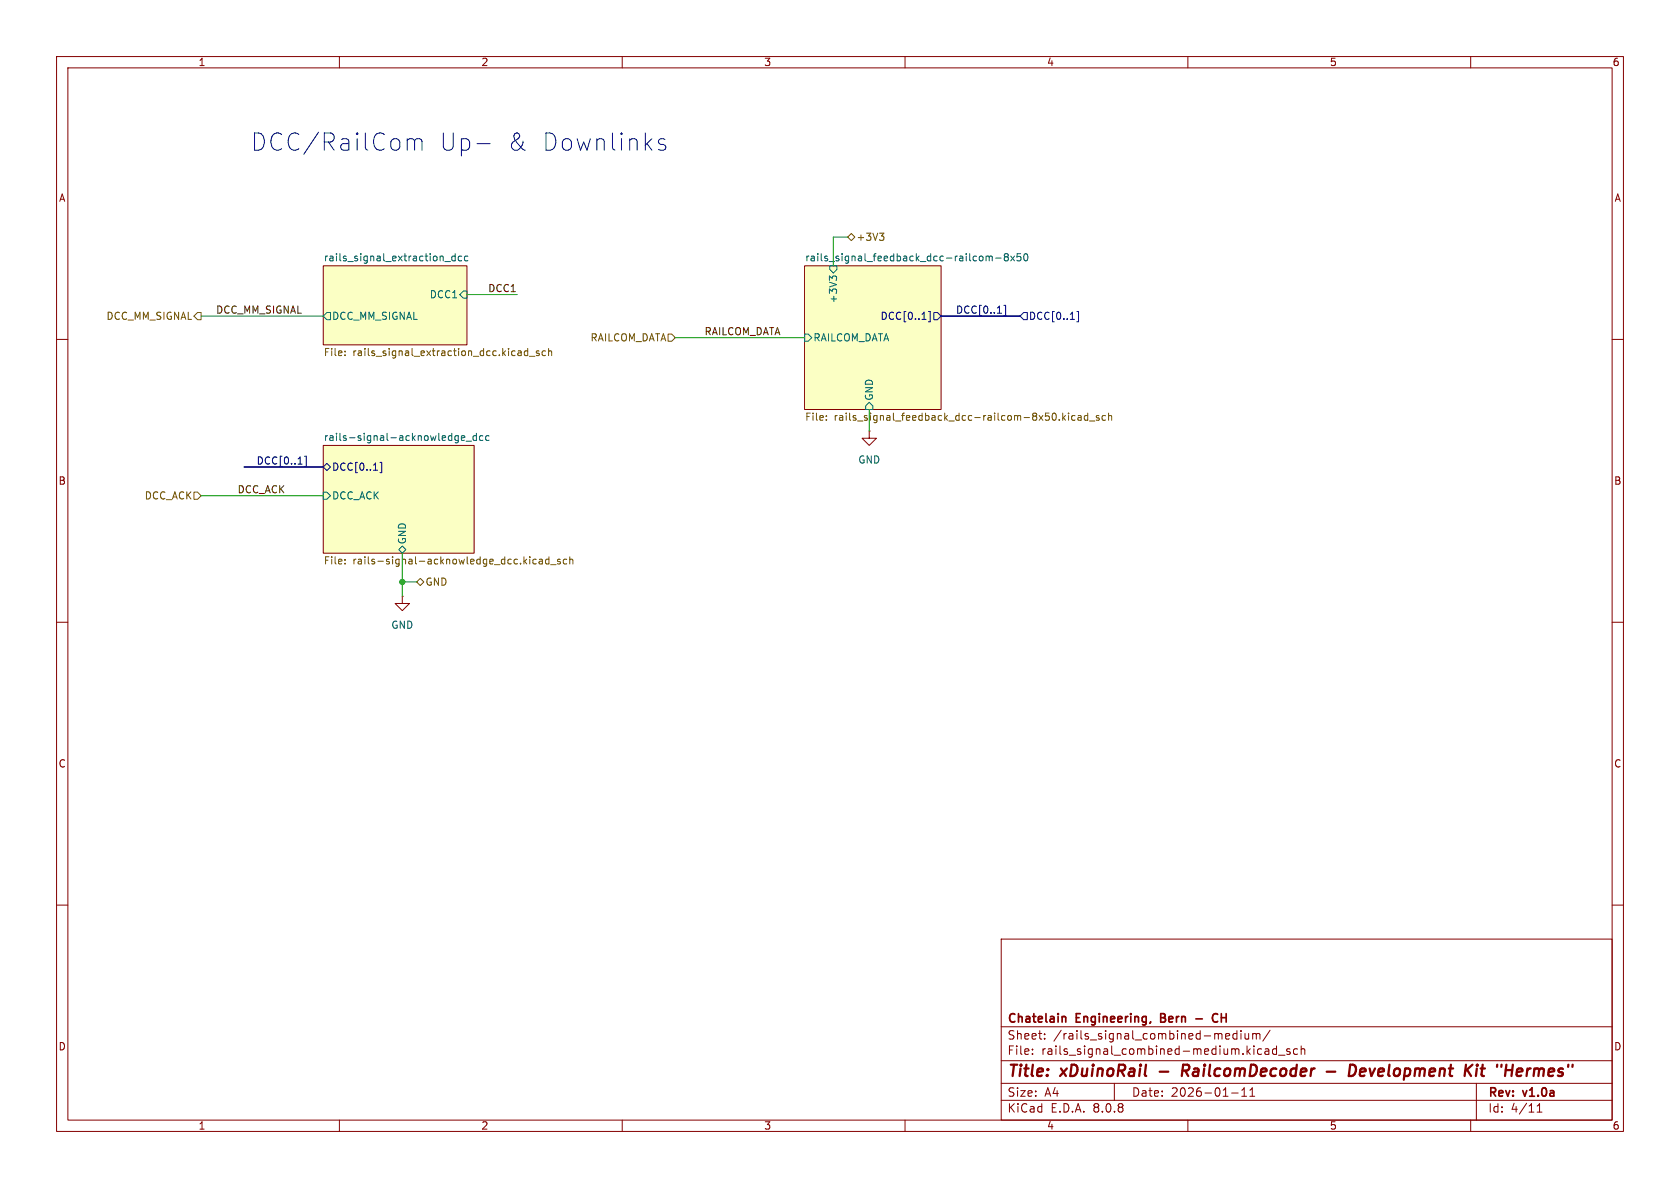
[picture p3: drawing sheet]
(kicad_sch
 (version 20231120)
 (generator "eeschema")
 (generator_version "8.0")
 (paper "A4")
 (title_block
  (title "xDuinoRail - RailcomDecoder - Development Kit \"Hermes\"")
  (date "2026-01-11")
  (rev "v1.0a")
  (company "Chatelain Engineering, Bern - CH"))
 (lib_symbols
  (symbol "power:GND"
   (power)
   (pin_numbers hide)
   (pin_names
    (offset 0) hide) (exclude_from_sim no) (in_bom yes) (on_board yes)
   (property "Reference" "#PWR" (at 0 -6.35 0) (effects (font (size 1.27 1.27)) (hide yes)))
   (property "Value" "GND" (at 0 -3.81 0) (effects (font (size 1.27 1.27))))
   (property "Footprint" "" (at 0 0 0) (effects (font (size 1.27 1.27)) (hide yes)))
   (property "Datasheet" "" (at 0 0 0) (effects (font (size 1.27 1.27)) (hide yes)))
   (property "Description" "Power symbol creates a global label with name \"GND\" , ground" (at 0 0 0) (effects (font (size 1.27 1.27)) (hide yes)))
   (symbol "GND_0_1"
    (polyline (pts (xy 0 0) (xy 0 -1.27) (xy 1.27 -1.27) (xy 0 -2.54) (xy -1.27 -1.27) (xy 0 -1.27)) (stroke (width 0) (type default)) (fill (type none))))
   (symbol "GND_1_1"
    (pin power_in line (at 0 0 270) (length 0) (name "~" (effects (font (size 1.27 1.27)))) (number "1" (effects (font (size 1.27 1.27))))))))
 (junction
  (at 71.12 102.87)
  (diameter 0)
  (color 0 0 0 0))
 (wire
  (pts (xy 153.67 72.39) (xy 153.67 76.2))
  (stroke (width 0) (type default)))
 (wire
  (pts (xy 35.56 55.88) (xy 57.15 55.88))
  (stroke (width 0) (type default)))
 (wire
  (pts (xy 71.12 102.87) (xy 71.12 105.41))
  (stroke (width 0) (type default)))
 (wire
  (pts (xy 82.55 52.07) (xy 91.44 52.07))
  (stroke (width 0) (type default)))
 (bus
  (pts (xy 166.37 55.88) (xy 180.34 55.88))
  (stroke (width 0) (type default)))
 (wire
  (pts (xy 73.66 102.87) (xy 71.12 102.87))
  (stroke (width 0) (type default)))
 (wire
  (pts (xy 71.12 97.79) (xy 71.12 102.87))
  (stroke (width 0) (type default)))
 (wire
  (pts (xy 119.38 59.69) (xy 142.24 59.69))
  (stroke (width 0) (type default)))
 (wire
  (pts (xy 149.86 41.91) (xy 147.32 41.91))
  (stroke (width 0) (type default)))
 (wire
  (pts (xy 35.56 87.63) (xy 57.15 87.63))
  (stroke (width 0) (type default)))
 (bus
  (pts (xy 57.15 82.55) (xy 43.18 82.55))
  (stroke (width 0) (type default)))
 (wire
  (pts (xy 147.32 41.91) (xy 147.32 46.99))
  (stroke (width 0) (type default)))
 (text "DCC/RailCom Up- & Downlinks"
  (exclude_from_sim no)
  (at 81.28 25.4 0)
  (effects (font (size 3.048 3.048))))
 (label "DCC1"
  (at 91.44 52.07 180)
  (effects (font (size 1.27 1.27)) (justify right bottom)))
 (label "RAILCOM_DATA"
  (at 124.46 59.69 0)
  (effects (font (size 1.27 1.27)) (justify left bottom)))
 (label "DCC[0..1]"
  (at 168.91 55.88 0)
  (effects (font (size 1.27 1.27)) (justify left bottom)))
 (label "DCC_MM_SIGNAL"
  (at 38.1 55.88 0)
  (effects (font (size 1.27 1.27)) (justify left bottom)))
 (label "DCC_ACK"
  (at 41.91 87.63 0)
  (effects (font (size 1.27 1.27)) (justify left bottom)))
 (label "DCC[0..1]"
  (at 54.61 82.55 180)
  (effects (font (size 1.27 1.27)) (justify right bottom)))
 (hierarchical_label "RAILCOM_DATA"
  (shape input)
  (at 119.38 59.69 180)
  (effects (font (size 1.27 1.27)) (justify right)))
 (hierarchical_label "+3V3"
  (shape bidirectional)
  (at 149.86 41.91 0)
  (effects (font (size 1.27 1.27)) (justify left)))
 (hierarchical_label "DCC_MM_SIGNAL"
  (shape output)
  (at 35.56 55.88 180)
  (effects (font (size 1.27 1.27)) (justify right)))
 (hierarchical_label "DCC[0..1]"
  (shape input)
  (at 180.34 55.88 0)
  (effects (font (size 1.27 1.27)) (justify left)))
 (hierarchical_label "DCC_ACK"
  (shape input)
  (at 35.56 87.63 180)
  (effects (font (size 1.27 1.27)) (justify right)))
 (hierarchical_label "GND"
  (shape bidirectional)
  (at 73.66 102.87 0)
  (effects (font (size 1.27 1.27)) (justify left)))
 (symbol
  (lib_id "power:GND")
  (at 153.67 76.2 0)
  (unit 1)
  (exclude_from_sim no)
  (in_bom yes)
  (on_board yes)
  (dnp no)
  (fields_autoplaced yes)
  (property "Reference" "#PWR301" (at 153.67 82.55 0) (effects (font (size 1.27 1.27)) (hide yes)))
  (property "Value" "GND" (at 153.67 81.28 0) (effects (font (size 1.27 1.27))))
  (property "Footprint" "" (at 153.67 76.2 0) (effects (font (size 1.27 1.27)) (hide yes)))
  (property "Datasheet" "" (at 153.67 76.2 0) (effects (font (size 1.27 1.27)) (hide yes)))
  (property "Description" "Power symbol creates a global label with name \"GND\" , ground" (at 153.67 76.2 0) (effects (font (size 1.27 1.27)) (hide yes)))
  (pin "1"))
 (symbol
  (lib_id "power:GND")
  (at 71.12 105.41 0)
  (unit 1)
  (exclude_from_sim no)
  (in_bom yes)
  (on_board yes)
  (dnp no)
  (fields_autoplaced yes)
  (property "Reference" "#PWR302" (at 71.12 111.76 0) (effects (font (size 1.27 1.27)) (hide yes)))
  (property "Value" "GND" (at 71.12 110.49 0) (effects (font (size 1.27 1.27))))
  (property "Footprint" "" (at 71.12 105.41 0) (effects (font (size 1.27 1.27)) (hide yes)))
  (property "Datasheet" "" (at 71.12 105.41 0) (effects (font (size 1.27 1.27)) (hide yes)))
  (property "Description" "Power symbol creates a global label with name \"GND\" , ground" (at 71.12 105.41 0) (effects (font (size 1.27 1.27)) (hide yes)))
  (pin "1"))
 (sheet
  (at 57.15 46.99)
  (size 25.4 13.97)
  (fields_autoplaced yes)
  (stroke (width 0.1524) (type solid))
  (fill (color 251 255 196 1.0000))
  (property "Sheetname" "rails_signal_extraction_dcc" (at 57.15 46.2784 0) (effects (font (size 1.27 1.27)) (justify left bottom)))
  (property "Sheetfile" "rails_signal_extraction_dcc.kicad_sch" (at 57.15 61.5446 0) (effects (font (size 1.27 1.27)) (justify left top)))
  (pin "DCC1" input (at 82.55 52.07 0) (effects (font (size 1.27 1.27)) (justify right)))
  (pin "DCC_MM_SIGNAL" output (at 57.15 55.88 180) (effects (font (size 1.27 1.27)) (justify left)))
  (instances (project "" (path ""
    (page "#"))) (project "xDuinoRails-Thor-M" (path ""
    (page "5")))))
 (sheet
  (at 142.24 46.99)
  (size 24.13 25.4)
  (fields_autoplaced yes)
  (stroke (width 0.1524) (type solid))
  (fill (color 251 255 196 1.0000))
  (property "Sheetname" "rails_signal_feedback_dcc-railcom-8x50" (at 142.24 46.2784 0) (effects (font (size 1.27 1.27)) (justify left bottom)))
  (property "Sheetfile" "rails_signal_feedback_dcc-railcom-8x50.kicad_sch" (at 142.24 72.9746 0) (effects (font (size 1.27 1.27)) (justify left top)))
  (pin "DCC[0..1]" output (at 166.37 55.88 0) (effects (font (size 1.27 1.27)) (justify right)))
  (pin "RAILCOM_DATA" input (at 142.24 59.69 180) (effects (font (size 1.27 1.27)) (justify left)))
  (pin "GND" input (at 153.67 72.39 270) (effects (font (size 1.27 1.27)) (justify left)))
  (pin "+3V3" input (at 147.32 46.99 90) (effects (font (size 1.27 1.27)) (justify right)))
  (instances (project "" (path ""
    (page "#"))) (project "xDuinoRails-Thor-M" (path ""
    (page "7")))))
 (sheet
  (at 57.15 78.74)
  (size 26.67 19.05)
  (fields_autoplaced yes)
  (stroke (width 0.1524) (type solid))
  (fill (color 251 255 196 1.0000))
  (property "Sheetname" "rails-signal-acknowledge_dcc" (at 57.15 78.0284 0) (effects (font (size 1.27 1.27)) (justify left bottom)))
  (property "Sheetfile" "rails-signal-acknowledge_dcc.kicad_sch" (at 57.15 98.3746 0) (effects (font (size 1.27 1.27)) (justify left top)))
  (pin "DCC_ACK" input (at 57.15 87.63 180) (effects (font (size 1.27 1.27)) (justify left)))
  (pin "GND" bidirectional (at 71.12 97.79 270) (effects (font (size 1.27 1.27)) (justify left)))
  (pin "DCC[0..1]" bidirectional (at 57.15 82.55 180) (effects (font (size 1.27 1.27)) (justify left)))
  (instances (project "" (path ""
    (page "#"))) (project "xDuinoRails-Thor-M" (path ""
    (page "6"))))))
